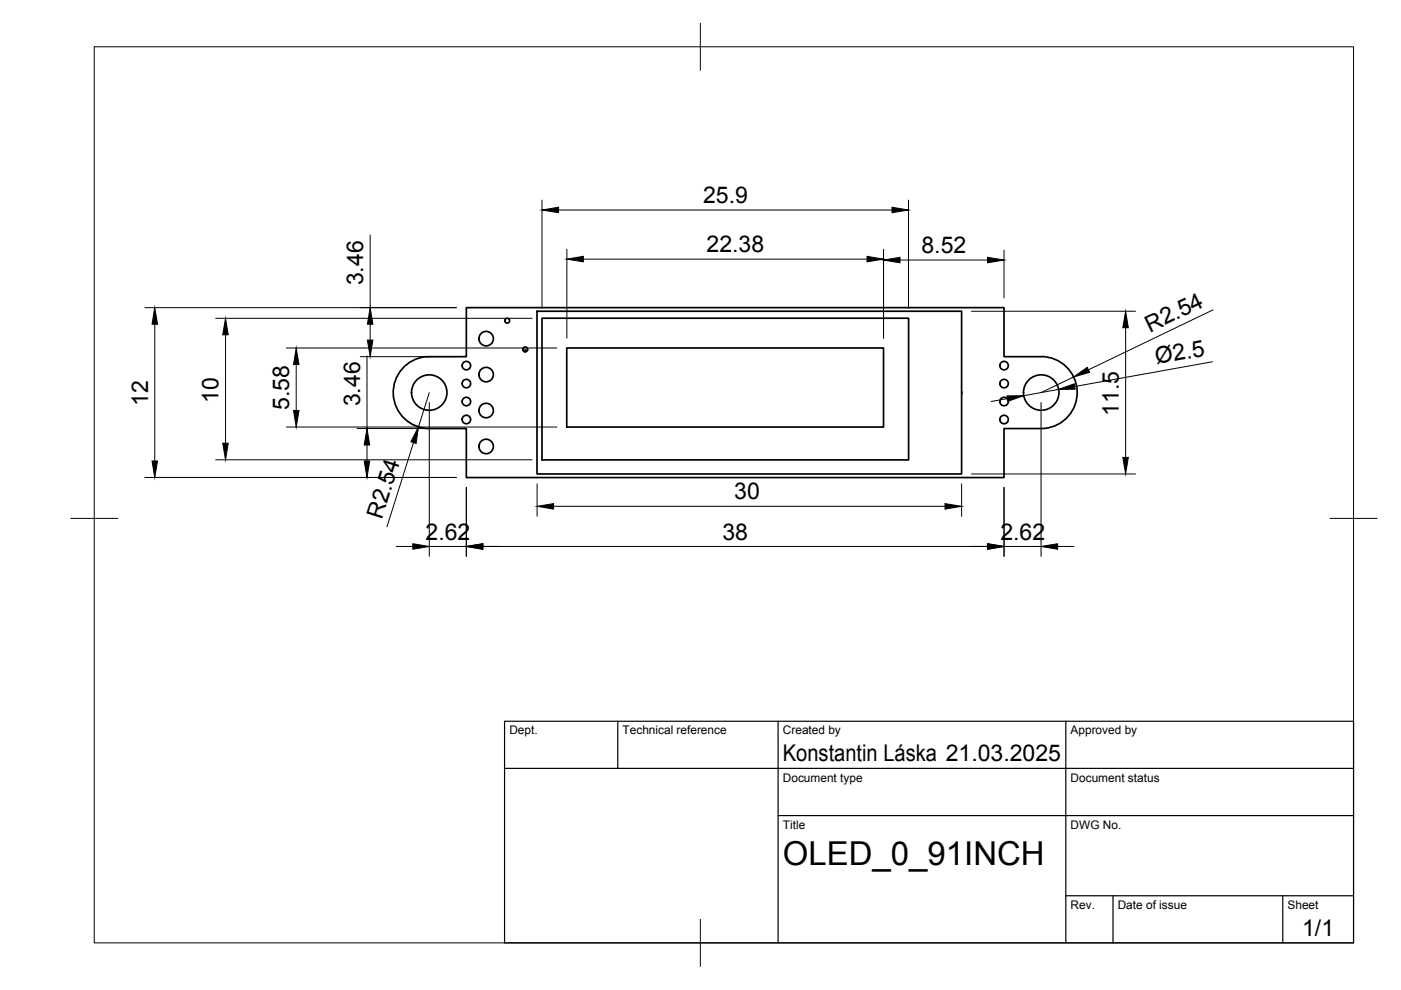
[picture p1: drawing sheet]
<svg xmlns="http://www.w3.org/2000/svg" width="297mm" height="210mm" viewBox="0 0 297 210" stroke-linecap="round" stroke-linejoin="round" font-family="sans-serif">
<!-- layer: Visible -->
<g fill="none" stroke="#000" stroke-width=".36">
<path d="M111.8 74.2h-.5v.4M113.9 66h90v34.5h-90zM114.9 67.5h77.7v30h-77.7zM120.2 73.8h67.1v16.7h-67.1zM220.8 75.6a7.6 7.6 0 0 1 7.6 7.6 7.6 7.6 0 0 1-7.7 7.7h-7.8v10.4h-114v-10.4h-7.9a7.6 7.6 0 0 1-7.6-7.7 7.6 7.6 0 0 1 7.6-7.6h7.9v-10.4h114v10.4h7.8M203.9 83v.5"/>
<circle cx="98.9" cy="77.5" r=".9"/>
<circle cx="103.1" cy="71.8" r="1.53"/>
<circle cx="103.1" cy="79.4" r="1.53"/>
<circle cx="107.5" cy="68" r=".52"/>
<circle cx="111.4" cy="74.1" r=".52"/>
<circle cx="212.9" cy="77.5" r=".9"/>
<circle cx="91" cy="83.2" r="3.8"/>
<circle cx="98.9" cy="88.9" r=".9"/>
<circle cx="98.9" cy="85.1" r=".9"/>
<circle cx="98.9" cy="81.3" r=".9"/>
<circle cx="103.1" cy="94.7" r="1.53"/>
<circle cx="103.1" cy="87" r="1.53"/>
<circle cx="212.9" cy="81.3" r=".9"/>
<circle cx="212.9" cy="88.9" r=".9"/>
<circle cx="212.9" cy="85.1" r=".9"/>
<circle cx="220.8" cy="83.2" r="3.8"/>
</g>
<!-- layer: BORDER -->
<path d="M20 9.9h267v190h-267zM148.5 4.9v10M15 109.9h10M282 109.9h10M148.5 194.9v10" fill="none" stroke="#000" stroke-width=".21"/>
<!-- layer: TITLEBLOCK -->
<path d="M107 152.9h180v47h-180zM131 152.9v10M165 152.9v47M226 152.9v47M107 162.9h180M165 172.9h122M226 189.9h61M236 189.9v10M272 189.9v10" fill="none" stroke="#000" stroke-width=".25"/>
<!-- layer: FD_Dimensions -->
<g fill="none" stroke="#000" stroke-width=".21">
<path d="M78.5 49.8v15.4M114.9 42.4v23M118.4 44.5h70.7M120.2 52.8v18.9M123.7 54.9h60.1M187.3 52.8v18.9M190.8 55.1h18.6M192.6 42.4v23M212.9 53v10.1M30.7 65.2h66.1M32.8 68.7v29M45.7 67.5h67.1"/>
<path d="M47.8 71v23M60.7 73.8h57.4M62.8 77.3v9.7M76.4 75.6h20.4M77.8 75.5v15.4M78.5 68.7v3.4M206 66h34.7M227.6 79.9l-6.9 3.3M238.7 69.5v27.5M257.1 76.7l-29.2 5.3M257.2 65.7l-26.4 12.7M45.7 97.5h67.1"/>
<path d="M60.7 90.5h57.4M75.7 90.9h21.1M77.8 94.4v3.3M86.9 89.6l2.1 1M87.7 93.8l-5.7 17.9M91 83.2l-2.3 7.3M91 85.3v32.7M213.6 84.5l-3.5 .6M220.7 85.3v32.7M224.4 82.6l-7.4 1.3M30.7 101.2h66.1M84 115.9h3.5"/>
<path d="M91 115.9h7.9M98.9 103.3v14.7M102.4 115.9h107M113.9 102.6v6.9M117.4 107.4h83M203.9 102.6v6.9M206 100.5h34.7M212.9 103.3v14.7M212.9 115.9h7.8M224.2 115.9h3.5"/>
</g>
<g fill="#000" stroke="#000" stroke-width=".21">
<path d="M114.9 44.5l3.5-.6v1.2zM120.2 54.9l3.5-.6v1.2zM183.8 54.3l3.5 .6-3.5 .6zM189.1 43.9l3.5 .6-3.5 .6zM187.3 55.1l3.5-.5v1.1zM209.4 54.6l3.5 .5-3.5 .6zM32.8 65.2l.6 3.5h-1.2zM47.8 67.5l.6 3.5h-1.2zM62.8 73.8l.6 3.5h-1.2zM77.9 72.1h1.2l-.6 3.5zM78.5 65.2l.6 3.5h-1.2zM227.6 79.9l2.9-2 .5 1z"/>
<path d="M238.7 66l.5 3.5h-1.1zM32.2 97.7h1.2l-.6 3.5zM47.2 94h1.2l-.6 3.5zM62.2 87h1.2l-.6 3.5zM77.2 97.7h1.2l-.6 3.5zM77.8 90.9l.6 3.5h-1.2zM88.7 90.5l-.5 3.5-1.1-.3zM213.5 83.9h3.5l-3.3 1.2zM224.4 82.6l3.4-1.2 .2 1.1zM238.1 97h1.1l-.5 3.5zM87.5 115.3l3.5 .6-3.5 .6zM98.9 115.9l3.5-.6v1.2z"/>
<path d="M113.9 107.4l3.5-.6v1.1zM200.4 106.8l3.5 .6-3.5 .5zM209.4 115.3l3.5 .6-3.5 .6zM220.7 115.9l3.5-.6v1.2z"/>
</g>
<text font-size="7" x="166" y="183.4">OLED_0_91INCH</text>
<g font-size="4.9">
<text x="149.1" y="43.1">25.9</text>
<text x="149.8" y="53.5">22.38</text>
<text x="195.4" y="53.7">8.52</text>
<text x="77" y="60.5" transform="rotate(-90 77 60.5)">3.46</text>
<text x="243.8" y="70.5" transform="rotate(-26 243.8 70.5)">R2.54</text>
<text x="245.2" y="77.3" transform="rotate(-10 245.2 77.3)">Ø2.5</text>
<text x="31.4" y="86.1" transform="rotate(-90 31.4 86.1)">12</text>
<text x="46.4" y="85.4" transform="rotate(-90 46.4 85.4)">10</text>
<text x="61.3" y="86.9" transform="rotate(-90 61.3 86.9)">5.58</text>
<text x="76.3" y="86.2" transform="rotate(-90 76.3 86.2)">3.46</text>
<text x="237.2" y="88.2" transform="rotate(-90 237.2 88.2)">11.5</text>
<text x="155.7" y="105.9">30</text>
<text x="81" y="110.3" transform="rotate(-73 81 110.3)">R2.54</text>
<text x="90.2" y="114.4">2.62</text>
<text x="153.2" y="114.4">38</text>
<text x="212.1" y="114.4">2.62</text>
<text x="166" y="161.4">Konstantin Láska 21.03.2025</text>
<text x="276.1" y="198.6">1/1</text>
</g>
<g font-size="2.5">
<text x="108" y="155.7">Dept.</text>
<text x="132" y="155.7">Technical reference</text>
<text x="166" y="155.7">Created by</text>
<text x="227" y="155.7">Approved by</text>
<text x="166" y="165.7">Document type</text>
<text x="227" y="165.7">Document status</text>
<text x="166" y="175.7">Title</text>
<text x="227" y="175.7">DWG No.</text>
<text x="227" y="192.7">Rev.</text>
<text x="237" y="192.7">Date of issue</text>
<text x="273" y="192.7">Sheet</text>
</g>
</svg>
